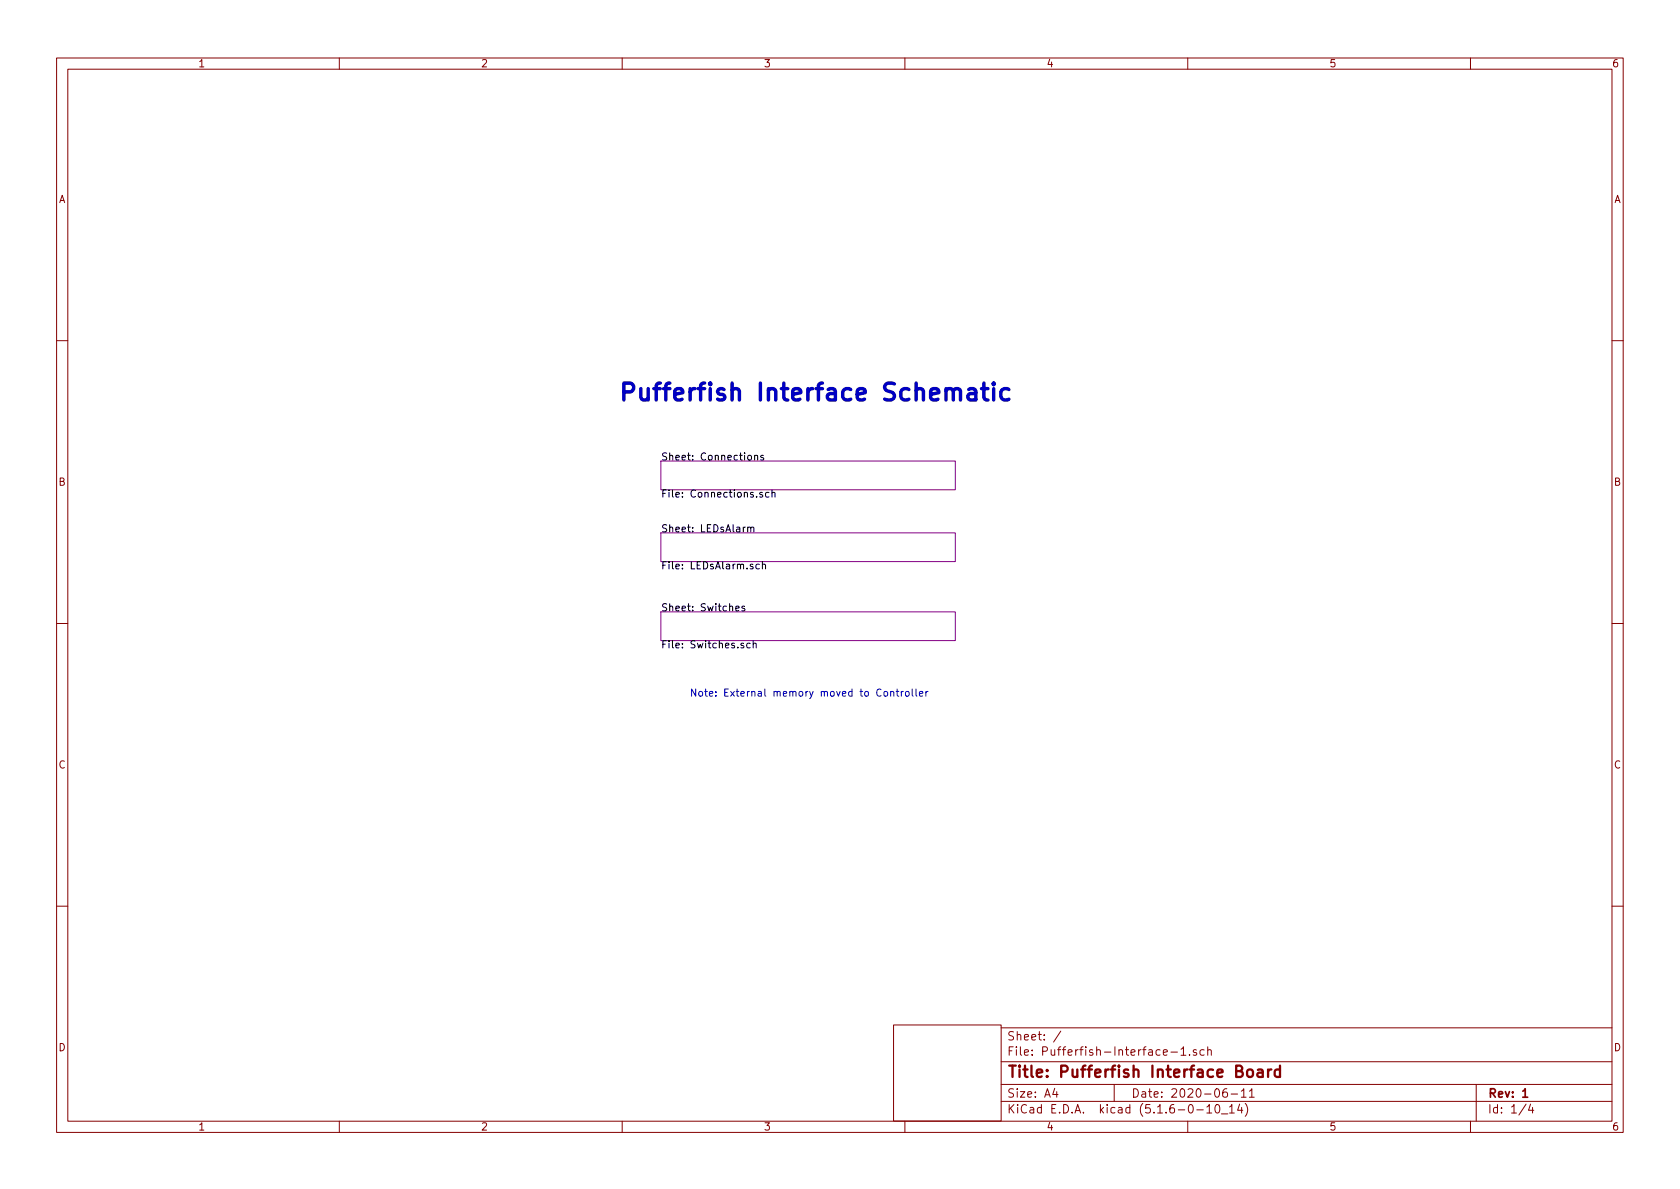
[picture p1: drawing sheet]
<svg xmlns="http://www.w3.org/2000/svg" width="297mm" height="210mm" viewBox="0 0 297 210" stroke-linecap="round" stroke-linejoin="round" font-family="sans-serif">
<g fill="none" stroke="#840000" stroke-width=".18">
<path d="M10 10.3h277v189.9h-277zM12 12.2h273v186.1h-273zM60 10.3v1.9M110 10.3v1.9M160 10.3v1.9M210 10.3v1.9M260 10.3v1.9M10 60.2h2M285 60.2h2M10 110.3h2M285 110.3h2M10 160.2h2"/>
<path d="M285 160.2h2M60 198.3v1.9M110 198.3v1.9M158 181.2h19v17h-19zM160 198.3v1.9M177 194.8h108M177 191.8h108M177 187.8h108M177 181.8h108M186.5 192.5l-.4 1h1M186.8 193v1M187.6 182.3l-1.3 2"/>
<path d="M197 191.8v3M207 186h1.2M208.8 185.5l.4-.4v1.5M208.8 186.6h.9M210 198.3v1.9M210.3 186.5v.1M211.5 185.7l-.3-.1-.2 .2v.2l.5 .2v.3h-.5M211.6 196.3h1.2M212.9 185.7l-.4-.1-.3 .3v.6l.3 .1 .4-.1M213.4 195.8l.4-.5v1.5M213.4 196.8h.8M213.5 185.7l.2-.1 .4 .1 .1 .9"/>
<path d="M213.5 185.1v1.5M215 195.4l.3-.1a.94 .94 0 0 1 0 1.5 .8 .8 0 0 1-.6-.6 .8 .8 0 0 1 .3-.8zM216 197h1.1M216.9 192.5a.62 .62 0 0 0-.7 .7l.1 .7 .2 .1 .5-.1v-.5l-.1-.2-.4-.1-.3 .3M217.4 195.8l.4-.5v1.5M217.4 196.8h.8M217.7 193.5h1.1M219.2 195.2l-.4 1.1h.9M219.5 193l.4-.5v1.5M219.5 194h.8M219.5 195.8v1M220.2 195.1a1.71 1.71 0 0 1 0 2.3"/>
<path d="M220.9 193l.4-.5v1.5M220.9 194h.9M260 198.3v1.9M261 191.8v6.5M269.8 195.2l-1.2 2M270.6 195.2l-.3 1.1h.9M271 195.8v1"/>
</g>
<path d="M269.2 193l.5-.5v1.5M269.2 194h.9" fill="none" stroke="#840000" stroke-width=".3"/>
<path d="M220.6 189.3a.56 .56 0 0 1 .9 .2v.6a.54 .54 0 0 1-.5 .4 .54 .54 0 0 1-.5-.4zM222.4 189.2h.8l.1 1.2M223.3 189.6l-.7 .1a.39 .39 0 0 0-.3 .4 .39 .39 0 0 0 .3 .3l.7-.1M224.2 189.1v1.3M224.8 189.1a.49 .49 0 0 0-.6 .4M226.3 189.2a.71 .71 0 0 0-.8 .1v1a.67 .67 0 0 0 .8 0M226.3 188.4v2" fill="none" stroke="#840000" stroke-width=".41"/>
<path d="M116.8 94.2h52.1v5.1h-52.1zM116.8 81.5h52.1v5.1h-52.1zM116.8 108.2h52.1v5.1h-52.1z" fill="none" stroke="#840084" stroke-width=".18"/>
<g fill="none" stroke="#000" stroke-width=".18">
<path d="M132.2 93.3l.2-.1 .3 .1v.8M132.2 93.2v.9M132.3 80.6l.3-.1 .3 .2v.4l-.3 .3-.3-.1-.1-.2zM132.7 93.4l.2-.2 .3 .1 .1 .8M133.4 80.6l.2-.1 .3 .1 .1 .8M133.4 80.5v.9M134.3 99.8h-.4l-.2 .2 .1 .6h.5M134.8 99.9l.2-.1h.3l.1 .8M134.8 87.1h-.3l-.2 .1 .1 .2 .4 .1v.4h-.5M134.8 99.3v1.3M135 80.6l-.3-.1-.2 .2 .1 .2 .4 .1v.3h-.5M136 87.1h-.4l-.2 .2 .1 .6h.5"/>
<path d="M136.5 87.2l.2-.1h.3v.8M136.5 86.6v1.3M130.1 107.6l.6-.1-.1-.3h-.3l-.2 .2v.6h.5M131.5 113.8l-.3-.1-.2 .2 .1 .2 .4 .1v.3h-.5M131.6 107.2h-.2l-.2 .2v.1l.4 .2v.3h-.4M132.6 113.8l-.3-.1-.3 .3 .2 .5h.4M133.2 113.9l.1-.2 .4 .1v.8M133.2 113.3v1.3"/>
</g>
<path d="M171.3 68.9l.3-.2h.5l.3 .2 .1 .3v1.5M172.5 69.4l-.2 .2h-.7a.59 .59 0 0 0-.5 .6 .59 .59 0 0 0 .5 .5h.7l.2-.1M173.5 68.7h1.2M174 67.7v2.6l.1 .3 .6 .1M175.7 67.7l-.2 .2 .2 .1 .1-.1-.1-.2v.3M175.7 68.7v2M178.4 68.9l-.3-.2h-.6l-.4 .3-.1 .3v.8l.1 .4 .4 .2h.6l.3-.1" fill="none" stroke="#0000c2" stroke-width=".61"/>
<g fill="none" stroke="#0000c2" stroke-width=".18">
<path d="M156.4 122.3h.3l.2 .2-.1 .6h-.3l-.2-.1zM157.5 122.4l.2-.1h.3v.8M157.5 122.3v.8M158.4 122.3h.5M158.6 121.8v1.1l.3 .2M159.4 122.3v.8M159.7 122.3l-.3 .2M160.2 122.3h.3l.3 .2-.2 .6h-.3l-.2-.1zM161.3 121.8v1.1l.2 .2M162 121.8v1.1l.1 .2M162.6 122.7l.6-.1-.1-.3h-.4l-.1 .1v.7h.5M163.7 122.3v.8"/>
<path d="M164.1 122.3l-.4 .2"/>
</g>
<text font-size="4.2" fill="#0000c2" x="109.2" y="70.9">Pufferfish Interface Schematic</text>
<text font-size="2.8" fill="#840000" x="178" y="190.5">Title: Pufferfish Interface Board</text>
<g font-size="2.1" fill="#840000">
<text x="178" y="184">Sheet: /</text>
<text x="178" y="186.7">File: Pufferfish-Interface-1.sch</text>
<text x="178" y="196.9">KiCad E.D.A. kicad (5.1.6-0-10_14)</text>
<text x="178" y="194.1">Size: A4</text>
<text x="200" y="194.1">Date: 2020-06-11</text>
<text x="263" y="194.1">Rev: 1</text>
<text x="263" y="196.9">Id: 1/4</text>
</g>
<g font-size="1.8" fill="#840000">
<text x="35" y="11.9">1</text>
<text x="85" y="11.9">2</text>
<text x="135" y="11.9">3</text>
<text x="185" y="11.9">4</text>
<text x="235" y="11.9">5</text>
<text x="285" y="11.9">6</text>
<text x="10.4" y="35.9">A</text>
<text x="285.4" y="35.9">A</text>
<text x="10.4" y="85.9">B</text>
<text x="285.4" y="85.9">B</text>
<text x="10.4" y="135.9">C</text>
<text x="285.4" y="135.9">C</text>
<text x="10.4" y="185.9">D</text>
<text x="285.4" y="185.9">D</text>
<text x="35" y="199.9">1</text>
<text x="85" y="199.9">2</text>
<text x="135" y="199.9">3</text>
<text x="185" y="199.9">4</text>
<text x="235" y="199.9">5</text>
<text x="285" y="199.9">6</text>
</g>
<g font-size="1.8">
<text x="116.8" y="81.4">Sheet: Connections</text>
<text x="116.8" y="88">File: Connections.sch</text>
<text x="116.8" y="94.1">Sheet: LEDsAlarm</text>
<text x="116.8" y="100.7">File: LEDsAlarm.sch</text>
<text x="116.8" y="108.1">Sheet: Switches</text>
<text x="116.8" y="114.6">File: Switches.sch</text>
</g>
<text font-size="1.8" fill="#0000c2" x="121.9" y="123.2">Note: External memory moved to Controller</text>
</svg>
